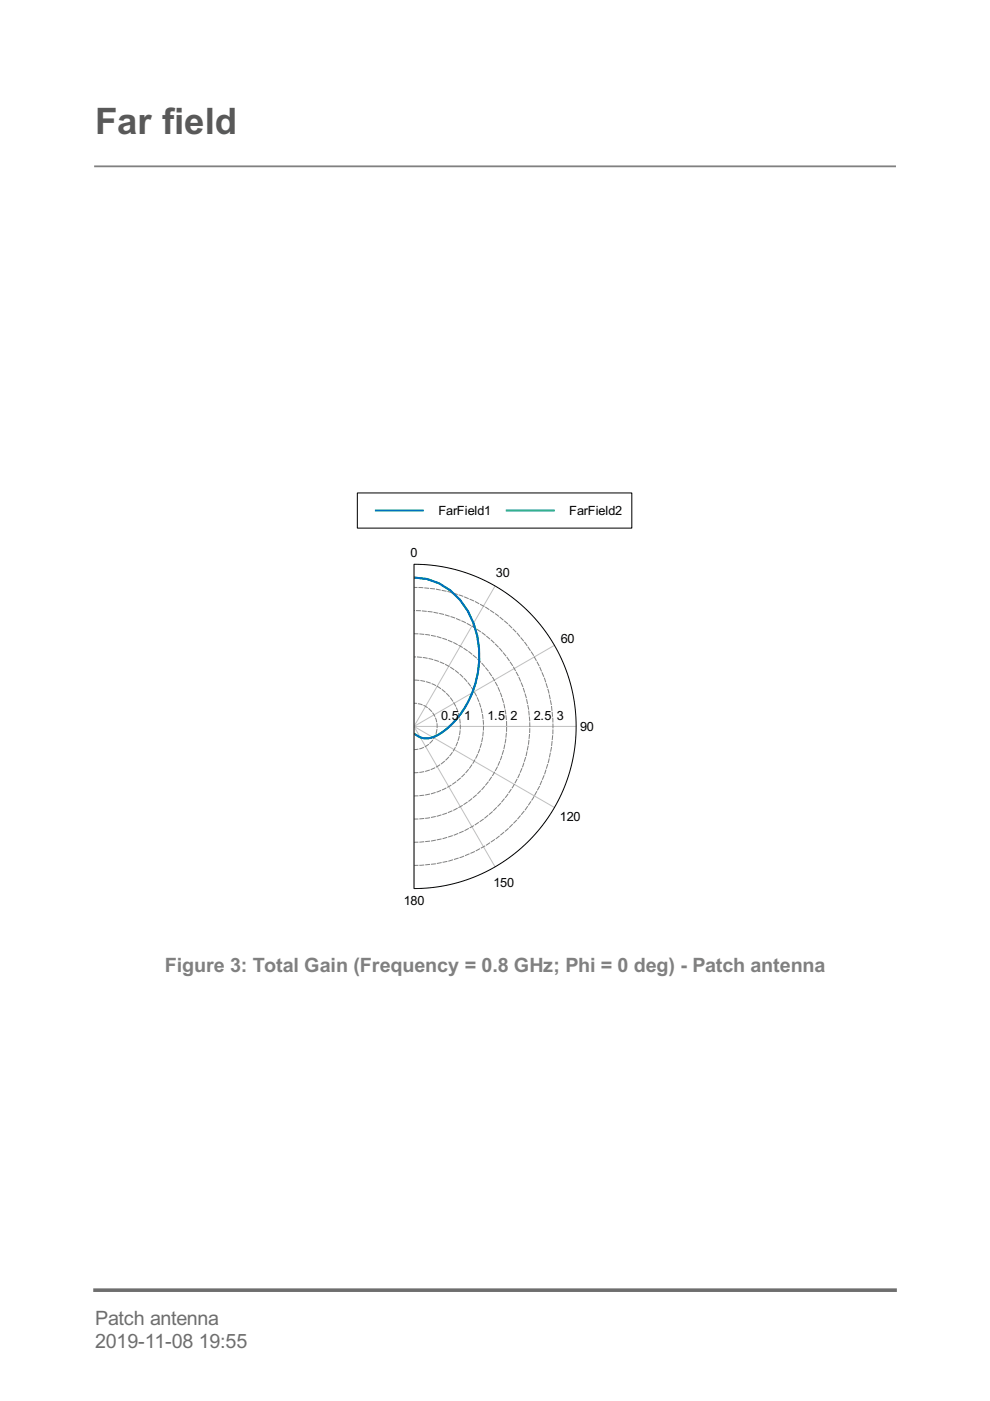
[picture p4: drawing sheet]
<svg xmlns="http://www.w3.org/2000/svg" width="210mm" height="297mm" viewBox="0 0 210 297" stroke-linecap="round" stroke-linejoin="round" font-family="sans-serif">
<path d="M20.2 35.3h169.6" fill="none" stroke="#808080" stroke-width=".38"/>
<path d="M20.2 95h169.6v107.1h-169.6z" fill="#fff" stroke="#fff" stroke-width=".21"/>
<path d="M87.8 119.6a34.4 34.4 0 0 1 34.4 34.4 34.4 34.4 0 0 1-34.4 34.4z" fill-rule="evenodd" fill="#fff"/>
<path d="M87.8 119.6v68.8M105 124.2l-17.2 29.8M117.5 136.8l-29.7 17.2M87.8 154h34.4M87.8 154l29.7 17.2M87.8 154l17.2 29.8" fill="none" stroke="#c0c0c0" stroke-width=".21"/>
<path d="M87.8 158.9a4.9 4.9 0 0 0 4.9-4.9 4.9 4.9 0 0 0-4.9-4.9M87.8 163.8a9.8 9.8 0 0 0 9.8-9.8 9.8 9.8 0 0 0-9.8-9.8M87.8 168.7a14.7 14.7 0 0 0 14.7-14.7 14.7 14.7 0 0 0-14.7-14.7M87.8 173.7a19.6 19.6 0 0 0 19.6-19.7 19.6 19.6 0 0 0-19.6-19.6M87.8 178.6a24.6 24.6 0 0 0 24.5-24.6 24.6 24.6 0 0 0-24.5-24.5M87.8 183.5a29.5 29.5 0 0 0 29.4-29.5 29.5 29.5 0 0 0-29.4-29.5" fill="none" stroke="#808080" stroke-width=".21" stroke-dasharray=".8 .4"/>
<path d="M87.8 122.4a13.9 13.9 0 0 1 12.6 9.7 20.1 20.1 0 0 1-7 23.4 4.4 4.4 0 0 1-5.6 .1" fill="none" stroke="#00b050" stroke-width=".41"/>
<path d="M87.8 122.4a13.9 13.9 0 0 1 12.6 9.7 20.1 20.1 0 0 1-7 23.4 4.4 4.4 0 0 1-5.6 .1" fill="none" stroke="#0070c0" stroke-width=".41"/>
<path d="M87.8 119.6a34.4 34.4 0 0 1 34.4 34.4 34.4 34.4 0 0 1-34.4 34.4zM66.4 115.5h77.1v77h-77.1z" fill-rule="evenodd" fill="#fff"/>
<path d="M87.8 119.6a34.4 34.4 0 0 1 34.4 34.4 34.4 34.4 0 0 1-34.4 34.4z" fill="none" stroke="#000" stroke-width=".21"/>
<path d="M75.8 104.5h58.2v7.5h-58.2z" fill="#fff" stroke="#000" stroke-width=".21"/>
<path d="M79.7 108.2h9.9" fill="none" stroke="#0070c0" stroke-width=".41"/>
<path d="M107.5 108.2h9.9" fill="none" stroke="#00b050" stroke-width=".41"/>
<path d="M20.2 273.5h169.6" fill="none" stroke="#6e6e6e" stroke-width=".76"/>
<text font-size="7.7" fill="#595959" x="20.2" y="28.5">Far field</text>
<text font-size="4.2" fill="#808080" x="34.9" y="206">Figure 3: Total Gain (Frequency = 0.8 GHz; Phi = 0 deg) - Patch antenna</text>
<g font-size="4.2" fill="#6e6e6e">
<text x="20.2" y="280.8">Patch antenna</text>
<text x="20.2" y="285.8">2019-11-08</text>
<text x="42.1" y="285.8">19:55</text>
</g>
<g font-size="2.7">
<text x="93" y="109.3">FarField1</text>
<text x="120.7" y="109.3">FarField2</text>
<text x="87.1" y="118.2">0</text>
<text x="105.2" y="122.4">30</text>
<text x="118.9" y="136.3">60</text>
<text x="93.5" y="152.6">0.5</text>
<text x="98.4" y="152.6">1</text>
<text x="103.3" y="152.6">1.5</text>
<text x="108.2" y="152.6">2</text>
<text x="113.2" y="152.6">2.5</text>
<text x="118.1" y="152.6">3</text>
<text x="123" y="155.1">90</text>
<text x="118.7" y="174.2">120</text>
<text x="85.6" y="191.9">180</text>
<text x="104.6" y="188">150</text>
</g>
</svg>
